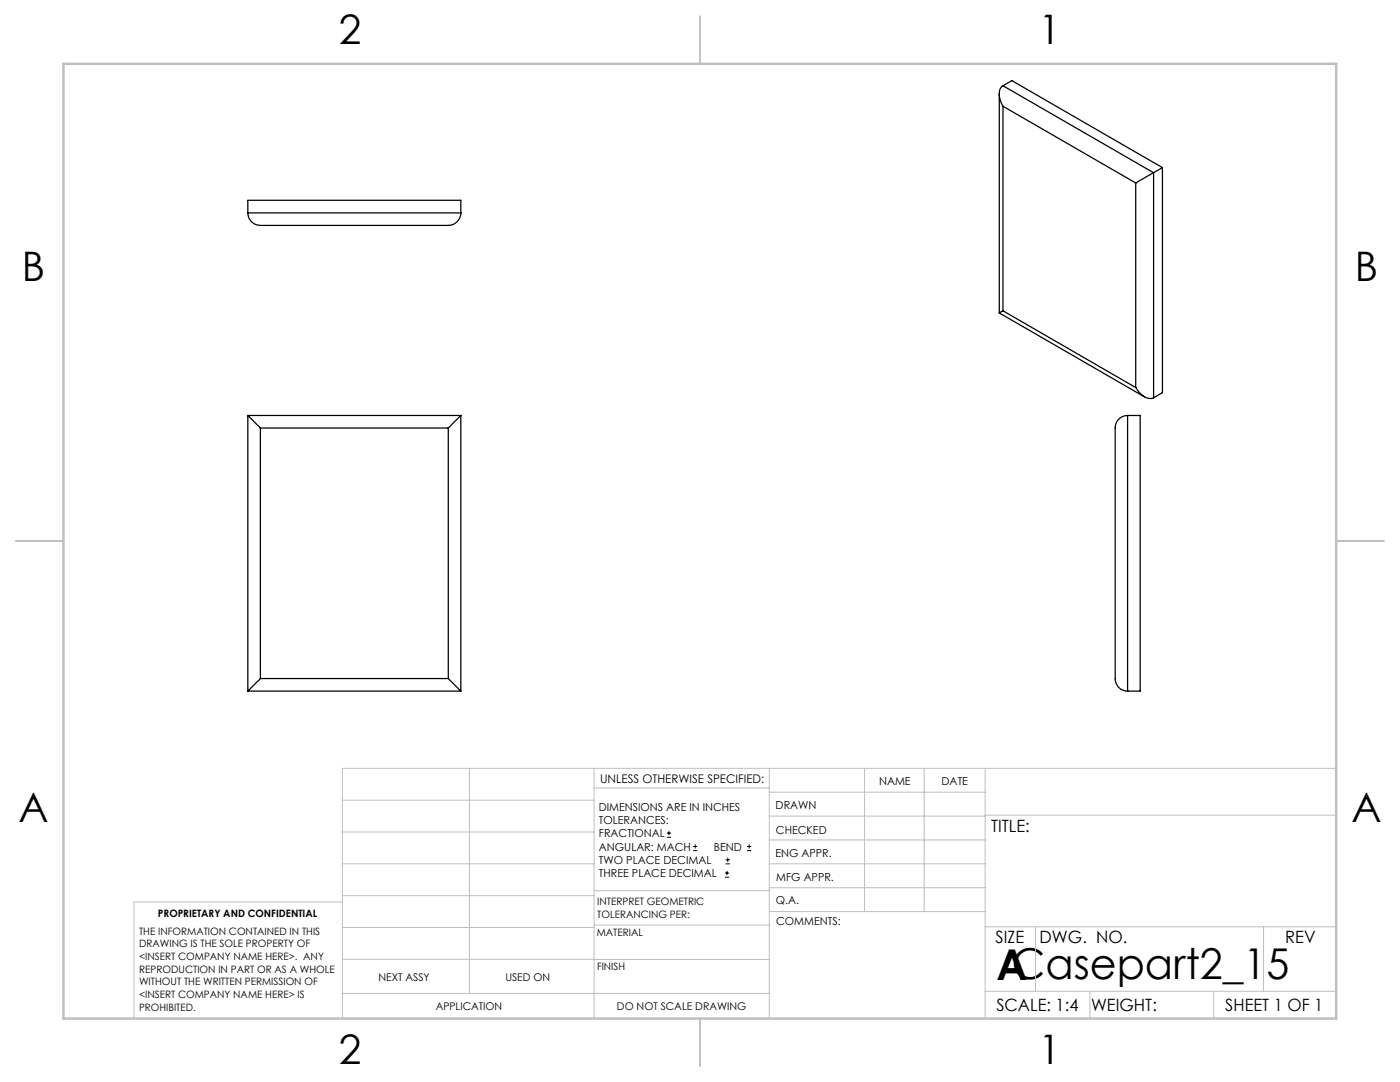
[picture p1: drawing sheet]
<svg xmlns="http://www.w3.org/2000/svg" width="279mm" height="216mm" viewBox="0 0 279 216" stroke-linecap="round" stroke-linejoin="round" font-family="sans-serif">
<g fill="none" stroke="#000" stroke-width=".2">
<path d="M133.1 167.1h.8M133.1 166.2h.8M133.5 165.8v.9M138.3 169.7h.8M138.3 168.9h.8M138.7 168.5v.8M144.7 175h.8M144.7 174.2h.8M144.8 172.4h.9M144.8 171.6h.9M145.1 173.8v.8M145.2 171.1v.9"/>
<path d="M149.1 169.7h.8M149.1 168.9h.8M149.5 168.5v.8"/>
</g>
<g fill="none" stroke="#c0c0c0" stroke-width=".2">
<path d="M68.3 159.7h50.3M93.7 153.3v44.9M118.6 153.3v49.9M118.6 157.2h34.9M153.5 153.3v49.9M153.5 158.1h43.1M172.5 153.3v28.6M184.4 153.3v28.6M196.6 153.3v49.9M266.7 153.3h-198.4v49.9M68.3 178.7h50.3M68.3 172.4h50.3"/>
<path d="M68.3 166h50.3M68.3 180h-41.6v23.2M118.6 177.7h35M153.5 167.6h43.1M153.5 162.8h43.1M153.5 172.4h43.1M153.5 177.1h43.1M196.6 162.7h70.1M68.3 198.2h85.2M68.3 191.4l85.2 .1M68.3 185.1h50.3M118.6 184.6h35"/>
<path d="M153.6 181.9h43M196.6 197.8h70.1M196.6 184.9h70.1M206.7 184.9v12.9M217.5 197.8v5.4M242.2 197.8v5.4M252.2 184.9v12.9"/>
</g>
<path d="M139.7 3.2v9.5M3.1 107.9h9.6M266.7 107.9h9.5M139.7 203.2v9.6" fill="none" stroke="#c0c0c0" stroke-width=".25"/>
<path d="M12.7 12.7h254v190.5h-254z" fill="none" stroke="#c0c0c0" stroke-width=".5"/>
<g fill="none" stroke="#000" stroke-width=".25">
<path d="M199.4 18.7v43.7M200.2 17.1a2.58 2.58 0 0 0-.4 3.3l.4 .8M200.2 17.1l30 17.4M200.2 17.1l1.7-1 30.1 17.3M200.2 21.2l26.5 15.3M200.2 21.2v40.8M226.7 36.5v40.8M230.2 34.5l-3.5 2M230.2 34.5v44.9M232 33.4v45l-1.8 1M232 33.4l-1.8 1.1M49.5 42.5a2.52 2.52 0 0 0 2.5 2.5h37.5a2.52 2.52 0 0 0 2.5-2.5"/>
<path d="M49.5 42.5v-2.5h42.5v2.5M49.5 42.5h42.5M199.4 62.4l29 16.8M200.2 62l-.8 .4M200.2 62l26.5 15.3M226.7 77.3a3.5 3.5 0 0 0 3.3 2.2l.2-.1M49.5 82.9l2.5 2.5M49.5 82.9h42.5M49.5 82.9v55M52 85.4h37.5M52 85.4v50M89.5 85.4v50"/>
<path d="M92 82.9l-2.5 2.5M92 82.9v55M225 82.9a2.46 2.46 0 0 0-2.4 2.5v50a2.46 2.46 0 0 0 2.4 2.5M225 82.9h2.5v55h-2.5M225 82.9v55M49.5 137.9h42.5M52 135.4l-2.5 2.5M52 135.4h37.5M89.5 135.4l2.5 2.5"/>
</g>
<text font-size="8.5" x="198.9" y="195.5">ACasepart2_15</text>
<g font-size="8.1">
<text x="67.6" y="8.9">2</text>
<text x="207.3" y="8.9">1</text>
<text x="4.4" y="56.1">B</text>
<text x="270.4" y="56.1">B</text>
<text x="3.7" y="164.1">A</text>
<text x="269.7" y="164.1">A</text>
<text x="67.6" y="212.4">2</text>
<text x="207.3" y="212.4">1</text>
</g>
<g font-size="3.4">
<text x="197.8" y="166">TITLE:</text>
<text x="198.7" y="188.1">SIZE</text>
<text x="207.5" y="188.1">DWG. NO.</text>
<text x="256.5" y="188.2">REV</text>
<text x="198.8" y="201.7">SCALE: 1:4</text>
<text x="217.7" y="201.8">WEIGHT:</text>
<text x="244.5" y="201.7">SHEET 1 OF 1</text>
</g>
<text font-size="2.4" x="119.8" y="156.2">UNLESS OTHERWISE SPECIFIED:</text>
<g font-size="2.2">
<text x="119.5" y="161.8">DIMENSIONS ARE IN INCHES</text>
<text x="154.8" y="161.4">DRAWN</text>
<text x="175.4" y="156.6">NAME</text>
<text x="187.9" y="156.7">DATE</text>
<text x="119.5" y="164.4">TOLERANCES:</text>
<text x="119.5" y="167.1">FRACTIONAL</text>
<text x="154.9" y="166.3">CHECKED</text>
<text x="119.5" y="169.7">ANGULAR: MACH</text>
<text x="119.5" y="172.4">TWO PLACE DECIMAL</text>
<text x="142.5" y="169.7">BEND</text>
<text x="154.8" y="171">ENG APPR.</text>
<text x="119.5" y="175">THREE PLACE DECIMAL</text>
<text x="154.9" y="175.7">MFG APPR.</text>
<text x="154.9" y="180.4">Q.A.</text>
<text x="154.9" y="184.6">COMMENTS:</text>
</g>
<g font-size="2.1">
<text x="75.5" y="195.7">NEXT ASSY</text>
<text x="100.9" y="195.7">USED ON</text>
<text x="86.9" y="201.5">APPLICATION</text>
<text x="123.1" y="201.6">DO NOT SCALE DRAWING</text>
</g>
<g font-size="2">
<text x="31.5" y="182.9">PROPRIETARY AND CONFIDENTIAL</text>
<text x="119.2" y="180.6">INTERPRET GEOMETRIC</text>
<text x="119.2" y="183.1">TOLERANCING PER:</text>
<text x="27.8" y="186.5">THE INFORMATION CONTAINED IN THIS</text>
<text x="27.8" y="189">DRAWING IS THE SOLE PROPERTY OF</text>
<text x="27.8" y="191.6">&lt;INSERT COMPANY NAME HERE&gt;. ANY</text>
<text x="119.1" y="186.7">MATERIAL</text>
<text x="27.8" y="194.1">REPRODUCTION IN PART OR AS A WHOLE</text>
<text x="27.8" y="196.6">WITHOUT THE WRITTEN PERMISSION OF</text>
<text x="119.1" y="193.5">FINISH</text>
<text x="27.8" y="199.1">&lt;INSERT COMPANY NAME HERE&gt; IS</text>
<text x="27.8" y="201.7">PROHIBITED.</text>
</g>
</svg>
